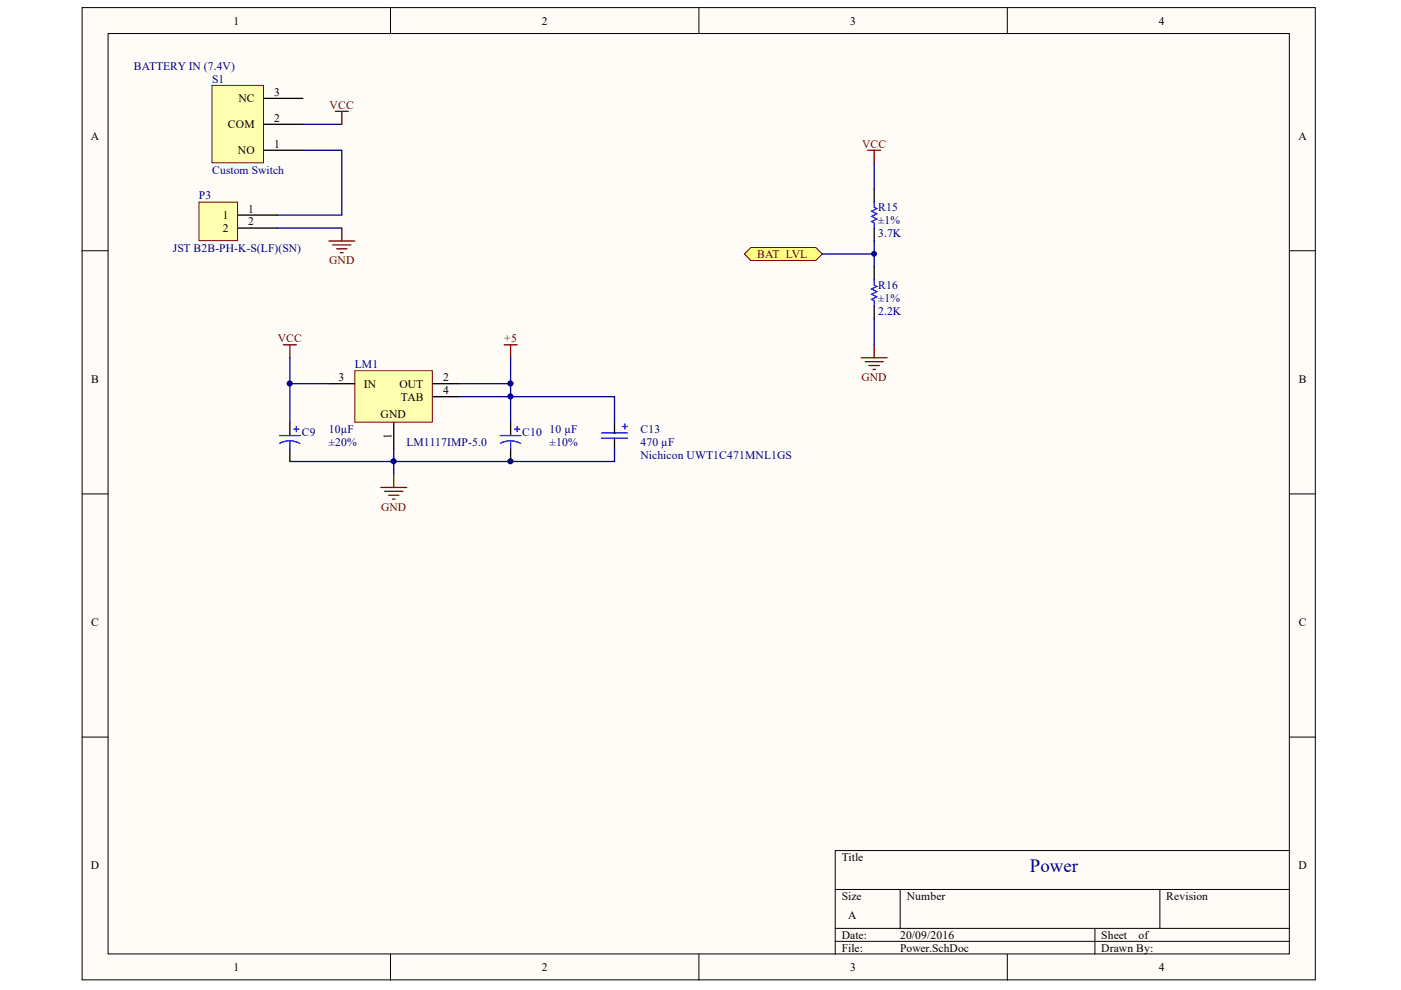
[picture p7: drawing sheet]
<svg xmlns="http://www.w3.org/2000/svg" width="297mm" height="210mm" viewBox="0 0 297 210" stroke-linecap="round" stroke-linejoin="round" font-family="sans-serif">
<g fill="#fffcf8" stroke="#000" stroke-width=".21">
<path d="M17.4 1.6h261.5v206.2h-261.5z"/>
<path d="M22.9 7.1h250.5v195.2h-250.5z"/>
</g>
<g fill="none" stroke="#000" stroke-width=".21">
<path d="M82.8 1.6v5.5M148.2 1.6v5.5M213.6 1.6v5.5M17.4 53.2h5.5M273.4 53.2h5.6M17.4 104.7h5.5M273.4 104.7h5.6M17.4 156.3h5.5M273.4 156.3h5.6M177.1 188.6h96.3M177.1 196.8h96.3M177.1 199.6h96.3"/>
<path d="M190.9 188.6v8.2M232.2 196.8v5.5M245.9 188.6v8.2M273.4 180.3h-96.3v22M82.8 202.3v5.5M148.2 202.3v5.5M213.6 202.3v5.5"/>
</g>
<path d="M69.7 51.1h5.5M70.5 51.9h3.9M71.4 52.8h2.2M72.2 53.6h.5M72.5 48.4v2.7" fill="none" stroke="#800000" stroke-width=".27"/>
<path d="M75.2 78.6h16.5v10.9h-16.5z" fill="#ffffb0" stroke="#800000" stroke-width=".21"/>
<path d="M69.7 81.4h5.5M83.5 89.6v5.5M91.7 81.4h5.5M91.7 84.1h5.5" fill="none" stroke="#000" stroke-width=".27"/>
<path d="M83.5 95.1v5.5" fill="none" stroke="#000080" stroke-width=".27"/>
<g fill="none" stroke="#800000" stroke-width=".27">
<path d="M184 31.9h2.7M185.3 31.9v2.7M106.9 73.1h2.7M108.3 73.1v2.8M182.6 75.9h5.5M183.4 76.7h3.9M184.2 77.5h2.2M185.1 78.3h.5M185.3 73.1v2.8M80.7 103.3h5.5M81.6 104.2h3.8M82.4 105h2.2"/>
<path d="M83.2 105.8h.6M83.5 100.6v2.7"/>
</g>
<path d="M157.8 53.9l1.4-1.4h13.8l1.3 1.4-1.3 1.3h-13.8z" fill-rule="evenodd" fill="#ffff80" stroke="#800000" stroke-width=".21"/>
<path d="M185.3 34.6v5.5M58.7 48.4h13.8M174.3 53.9h11M185.3 51.1v5.5M108.3 75.9v5.5h-11.1M185.3 67.6v5.5M61.5 97.9h22M97.2 84.1h11.1M108.3 81.4v8.2" fill="none" stroke="#000080" stroke-width=".27"/>
<g fill="#000080" stroke="#000080" stroke-width=".21">
<circle cx="108.2" cy="84.1" r=".51"/>
<circle cx="185.3" cy="53.8" r=".51"/>
<circle cx="108.2" cy="97.8" r=".51"/>
<circle cx="108.2" cy="81.3" r=".51"/>
<circle cx="83.4" cy="97.8" r=".51"/>
</g>
<path d="M185.3 40.1v2.8M185.3 48.4v2.7M185.3 56.6v2.8M185.3 64.9v2.7M61.5 89.6v2.8M61.5 95.1v2.8M108.3 89.6v2.8M108.3 95.1v2.8" fill="none" stroke="#000" stroke-width=".27"/>
<g fill="none" stroke="#00f" stroke-width=".27">
<path d="M185.3 42.9v1.1l.6 .2-1.1 .6 1.1 .5-1.1 .6 1.1 .5-1.1 .6 .5 .3v1.1M185.3 59.4v1.1l.6 .2-1.1 .6 1.1 .5-1.1 .6 1.1 .5-1.1 .6 .5 .3v1.1M59.3 92.4h4.4M61.5 93.5l1.3 .2 .8 .3M61.5 93.5l-1.4 .1-.8 .4M61.5 93.5v1.6M62.3 91h1.1M62.8 90.4v1.1M106.1 92.4h4.4M108.3 93.5l1.3 .2 .8 .3M108.3 93.5l-1.4 .1-.8 .4M108.3 93.5v1.6"/>
<path d="M109.1 91h1.1M109.6 90.4v1.1"/>
</g>
<path d="M71.1 23.6h2.7M72.5 23.6v2.8M60.1 73.1h2.7M61.5 73.1v2.8" fill="none" stroke="#800000" stroke-width=".27"/>
<path d="M44.9 18.1h11v16.4h-11z" fill="#ffffb0" stroke="#800000" stroke-width=".21"/>
<path d="M56 31.9h8.2M56 26.4h8.2M56 20.9h8.2" fill="none" stroke="#000" stroke-width=".27"/>
<path d="M64.2 31.9h8.3v13.7h-13.8M64.2 26.4h8.3M61.5 75.9v5.5M69.7 81.4h-8.2v8.2" fill="none" stroke="#000080" stroke-width=".27"/>
<circle cx="61.4" cy="81.3" r=".51" fill="#000080" stroke="#000080" stroke-width=".21"/>
<path d="M42.2 42.9h8.2v8.1h-8.2z" fill="#ffffb0" stroke="#800000" stroke-width=".21"/>
<path d="M50.4 45.6h8.3M50.4 48.4h8.3M130.3 89.6v2.2M130.3 92.9v2.2" fill="none" stroke="#000" stroke-width=".27"/>
<path d="M127.5 91.8h5.5M127.5 92.9h5.5M131.9 90.4h1.1M132.5 89.9v1.1" fill="none" stroke="#00f" stroke-width=".27"/>
<path d="M108.3 84.1h22v5.5M130.3 95.1v2.8h-46.8" fill="none" stroke="#000080" stroke-width=".27"/>
<g fill="#000080" stroke="#000080" stroke-width=".21">
<circle cx="108.2" cy="84.1" r=".51"/>
<circle cx="83.4" cy="97.8" r=".51"/>
</g>
<text font-size="4" fill="#000080" x="218.4" y="185">Power</text>
<text font-size="2.5" x="83" y="93" transform="rotate(-90 83 93)">1</text>
<g font-size="2.4">
<text x="49.5" y="5.2">1</text>
<text x="114.8" y="5.2">2</text>
<text x="180.3" y="5.2">3</text>
<text x="245.7" y="5.2">4</text>
<text x="50.5" y="21.7">NC</text>
<text x="58.1" y="20.3">3</text>
<text x="19.3" y="29.6">A</text>
<text x="48.3" y="27.2">COM</text>
<text x="58.1" y="25.8">2</text>
<text x="275.3" y="29.6">A</text>
<text x="50.5" y="32.7">NO</text>
<text x="58.1" y="31.3">1</text>
<text x="47.2" y="46.4">1</text>
<text x="52.6" y="45.1">1</text>
<text x="52.6" y="47.8">2</text>
<text x="47.2" y="49.2">2</text>
<text x="19.4" y="81.1">B</text>
<text x="71.7" y="80.8">3</text>
<text x="77.2" y="82.2">IN</text>
<text x="84.7" y="82.2">OUT</text>
<text x="94" y="80.8">2</text>
<text x="94" y="83.6">4</text>
<text x="275.4" y="81.1">B</text>
<text x="80.7" y="88.6">GND</text>
<text x="85" y="84.9">TAB</text>
<text x="19.4" y="132.7">C</text>
<text x="275.4" y="132.7">C</text>
<text x="19.3" y="184.3">D</text>
<text x="178.5" y="182.5">Title</text>
<text x="275.3" y="184.3">D</text>
<text x="178.5" y="190.8">Size</text>
<text x="192.3" y="190.8">Number</text>
<text x="247.3" y="190.8">Revision</text>
<text x="179.8" y="194.9">A</text>
<text x="178.5" y="199.1">Date:</text>
<text x="178.5" y="201.8">File:</text>
<text x="190.8" y="199.1">20/09/2016</text>
<text x="190.8" y="201.8">Power.SchDoc</text>
<text x="233.5" y="199.1">Sheet</text>
<text x="233.5" y="201.8">Drawn By:</text>
<text x="241.4" y="199.1">of</text>
<text x="49.5" y="205.9">1</text>
<text x="114.8" y="205.9">2</text>
<text x="180.3" y="205.9">3</text>
<text x="245.7" y="205.9">4</text>
</g>
<g font-size="2.4" fill="#000080">
<text x="28.4" y="14.9">BATTERY IN (7.4V)</text>
<text x="45" y="17.6">S1</text>
<text x="45" y="36.8">Custom Switch</text>
<text x="42.2" y="42.3">P3</text>
<text x="186.2" y="47.5">±1%</text>
<text x="186.2" y="44.8">R15</text>
<text x="36.7" y="53.3">JST B2B-PH-K-S(LF)(SN)</text>
<text x="186.2" y="50.3">3.7K</text>
<text x="186.2" y="64.1">±1%</text>
<text x="186.2" y="61.3">R16</text>
<text x="186.2" y="66.8">2.2K</text>
<text x="75.2" y="78.1">LM1</text>
<text x="64" y="92.4">C9</text>
<text x="69.7" y="91.8">10µF</text>
<text x="69.7" y="94.5">±20%</text>
<text x="86.2" y="94.5">LM1117IMP-5.0</text>
<text x="110.7" y="92.4">C10</text>
<text x="116.5" y="91.8">10 µF</text>
<text x="116.5" y="94.5">±10%</text>
<text x="135.8" y="94.5">470 µF</text>
<text x="135.8" y="91.8">C13</text>
<text x="135.8" y="97.3">Nichicon UWT1C471MNL1GS</text>
</g>
<g font-size="2.4" fill="#800000">
<text x="69.9" y="23">VCC</text>
<text x="182.8" y="31.3">VCC</text>
<text x="69.8" y="56.1">GND</text>
<text x="160.6" y="54.7">BAT_LVL</text>
<text x="58.9" y="72.6">VCC</text>
<text x="106.9" y="72.6">+5</text>
<text x="182.6" y="80.8">GND</text>
<text x="80.8" y="108.3">GND</text>
</g>
</svg>
